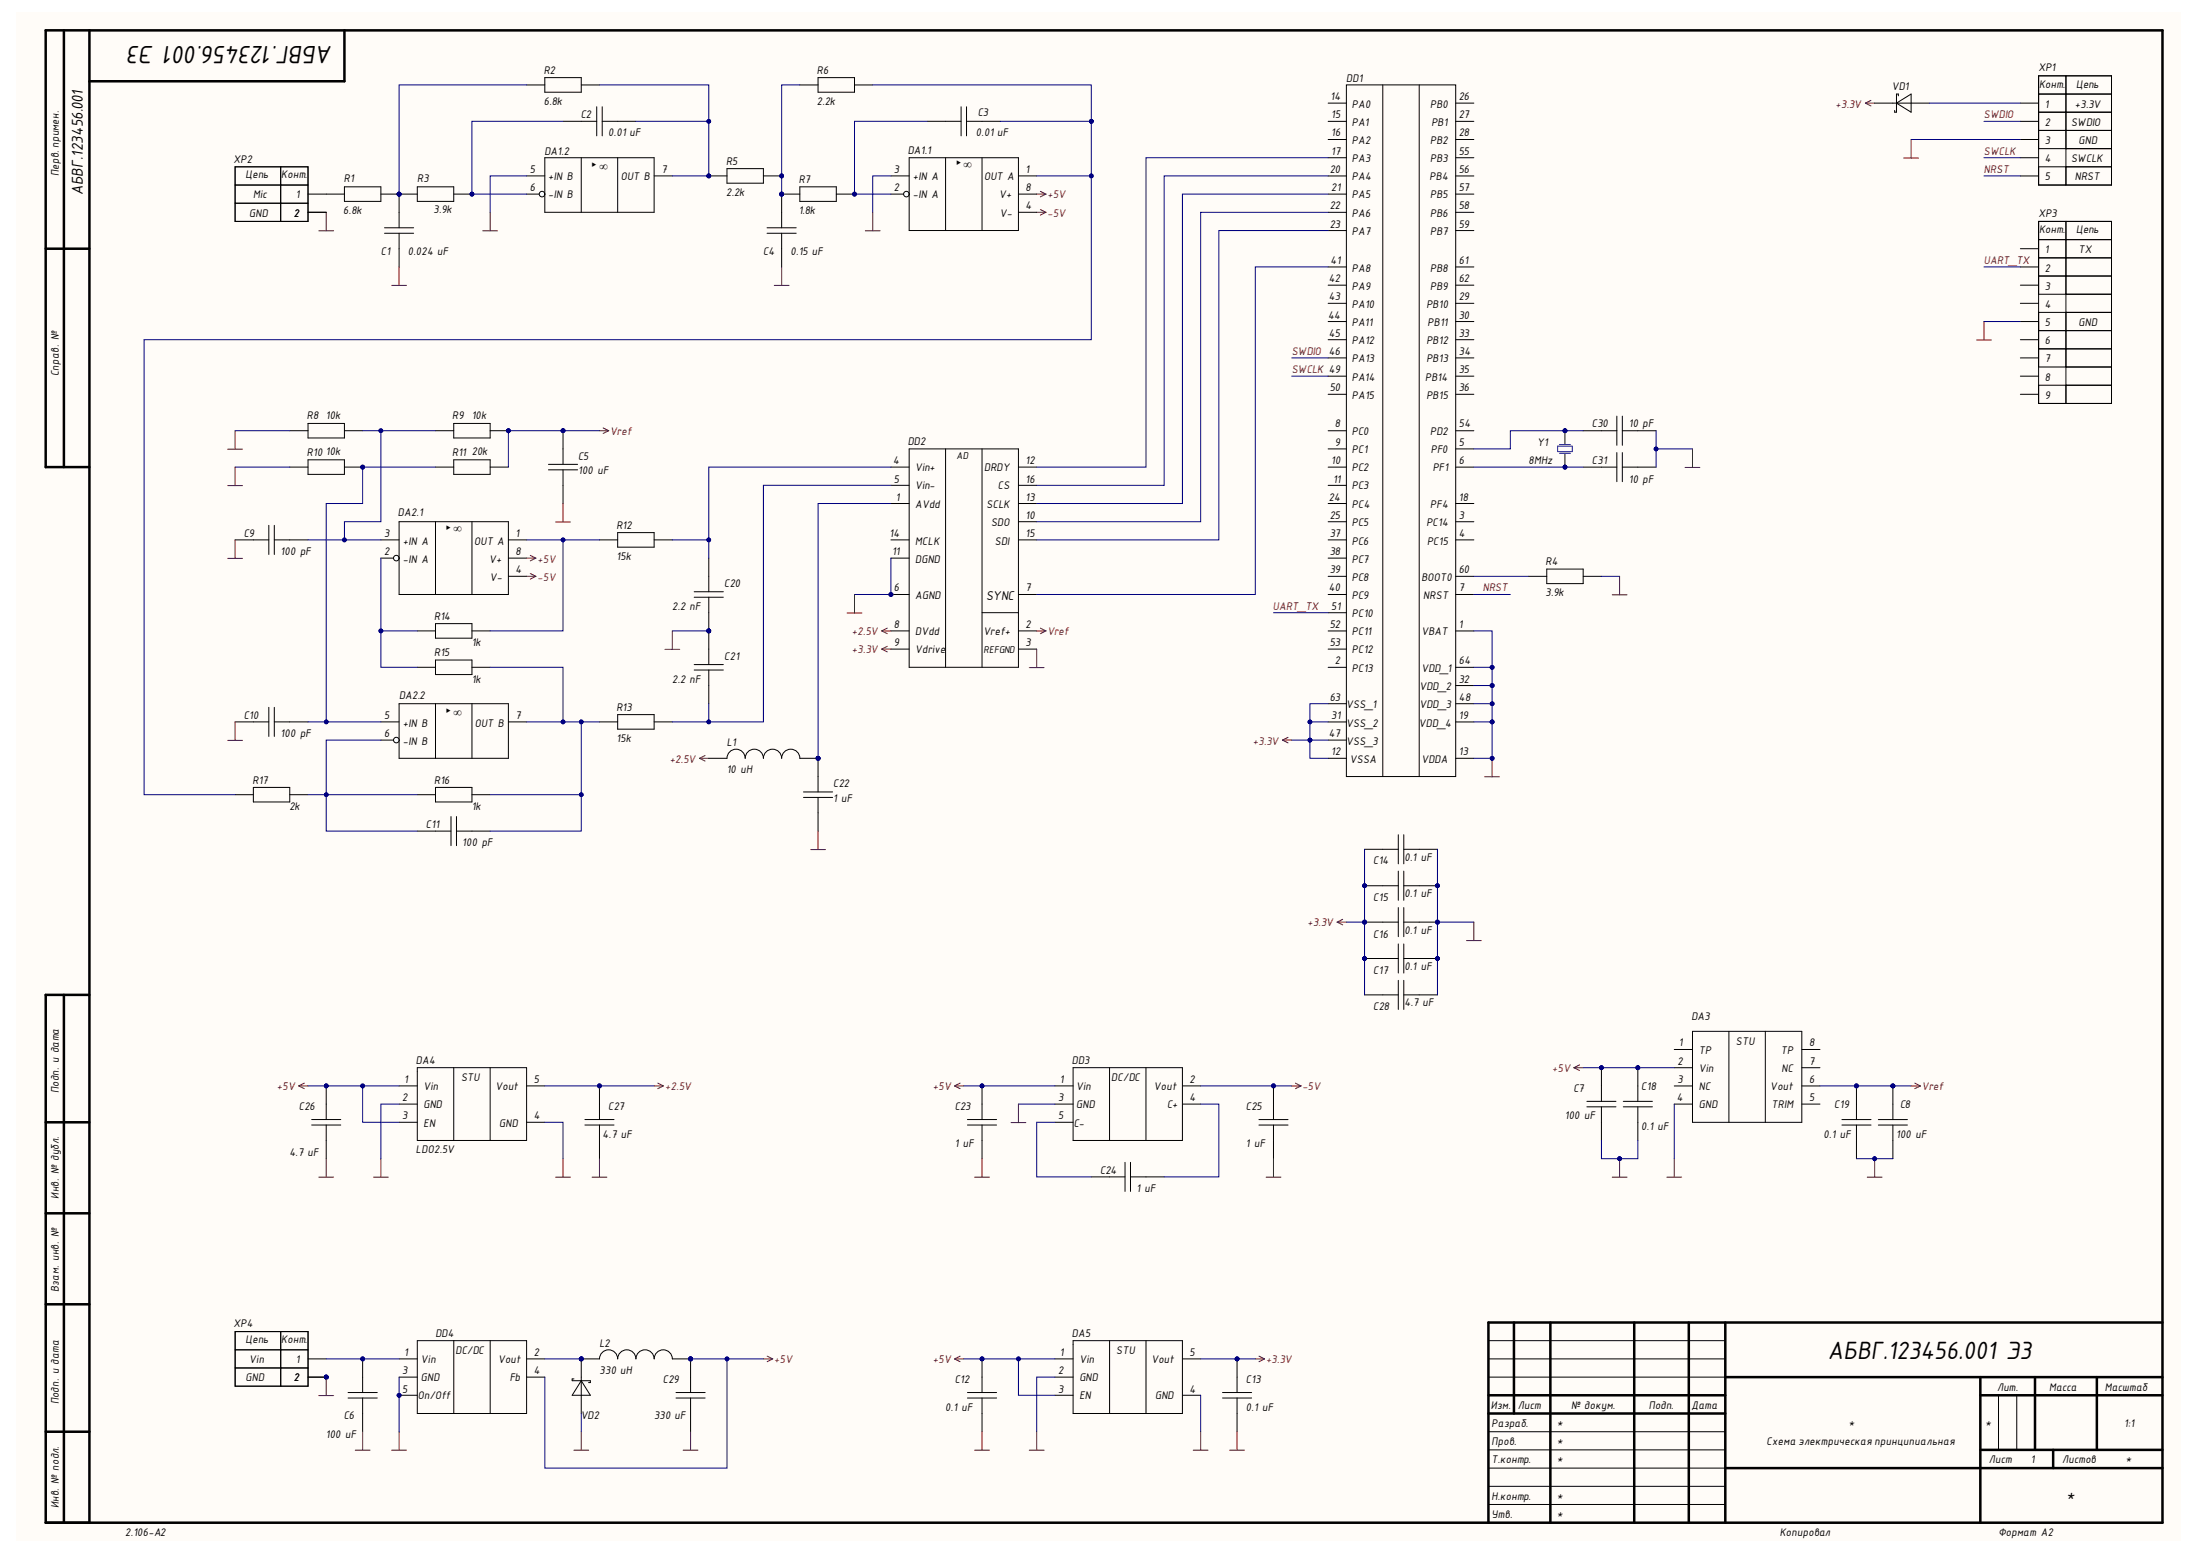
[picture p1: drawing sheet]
# Altium project KP_Fedorov_SM5-71B.PrjPcb
1 sheet, 66 parts. Net scope: global (net labels, ports and power ports of the same name join across sheets).
Board file: KP_Fedorov_SM5-71B.PcbDoc

## Sheet KP_Fedorov_SM5-71B.SchDoc
size 594 x 420 mm; ApprovedBy: Глазков; CheckedBy: Глазков; Address1: Address1; Address2: Address2; Address3: Address3; Address4: Address4; DocumentNumber: АБВГ.123456.001 Э3; SheetTotal: 1; DocumentType: Схема электрическая принципиальная; FirstReferrence: АБВГ.123456.001; DevelopedBy: Сафронов

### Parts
C1  0.024 uF  [0805 Capicator]
C2  0.01 uF  [0805 Capicator]
C3  0.01 uF  [0805 Capicator]
C4  0.15 uF  [0805 Capicator]
C5  100 uF  [0805 Capicator]
C6  100 uF  [0805 Capicator]
C7  100 uF  [0805 Capicator]
C8  100 uF  [0805 Capicator]
C9  100 pF  [0805 Capicator]
C10  100 pF  [0805 Capicator]
C11  100 pF  [0805 Capicator]
C12  0.1 uF  [0805 Capicator]
C13  0.1 uF  [0805 Capicator]
C14  0.1 uF  [0805 Capicator]
C15  0.1 uF  [0805 Capicator]
C16  0.1 uF  [0805 Capicator]
C17  0.1 uF  [0805 Capicator]
C18  0.1 uF  [0805 Capicator]
C19  0.1 uF  [0805 Capicator]
C20  2.2 nF  [0805 Capicator]
C21  2.2 nF  [0805 Capicator]
C22  1 uF  [0805 Capicator]
C23  1 uF  [0805 Capicator]
C24  1 uF  [0805 Capicator]
C25  1 uF  [0805 Capicator]
C26  4.7 uF  [0805 Capicator]
C27  4.7 uF  [0805 Capicator]
C28  4.7 uF  [0805 Capicator]
C29  330 uF  [0805 Capicator]
C30  10 pF  [0805 Capicator]
C31  10 pF  [0805 Capicator]
DA1  AD8502  [SOT-23-8]  (value not drawn)  (parts A,B of 2)
DA2  AD8502  [SOT-23-8]  (value not drawn)  (parts A,B of 2)
DA3  LDO  [SOIC-8]  (value not drawn)
DA4  LDO2.5V  [SOT-23-5]
DA5  LDO3.3V  [SOT-23-5]  (value not drawn)
DD1  STM32F303RCT7  [LQFP64]  (value not drawn)
DD2  24bit 128k  [TSSOP-16]  (value not drawn)
DD3  DC/DC inv  [SOT-23-5]  (value not drawn)
DD4  DC/DC  [TO-263-5L]  (value not drawn)
L1  10 uH  [0805 Inductor]
L2  330 uH  [0805 Inductor]
R1  6.8k  [0805 Resistor]
R2  6.8k  [0805 Resistor]
R3  3.9k  [0805 Resistor]
R4  3.9k  [0805 Resistor]
R5  2.2k  [0805 Resistor]
R6  2.2k  [0805 Resistor]
R7  1.8k  [0805 Resistor]
R8  10k  [0805 Resistor]
R9  10k  [0805 Resistor]
R10  10k  [0805 Resistor]
R11  20k  [0805 Resistor]
R12  15k  [0805 Resistor]
R13  15k  [0805 Resistor]
R14  1k  [0805 Resistor]
R15  1k  [0805 Resistor]
R16  1k  [0805 Resistor]
R17  2k  [0805 Resistor]
VD1  MBR0520LT1G  [sod-123 - duplicate]  (value not drawn)
VD2  MBR0520LT1G  [sod-123 - duplicate]  (value not drawn)
XP1  PLS-5  [PBS 5x1]  (value not drawn)
XP2  PBS2  [PBS 2x1]  (value not drawn)
XP3  SCNM9FM2MBK  [DB9]  (value not drawn)
XP4  PBS2  [PBS 2x1]  (value not drawn)
Y1  8MHz  [R38]

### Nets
+2.5V: C27.1 DA4.5(Vout) DD2.8(DVdd) L1.1
+3.3V: C13.1 C14.1 C15.1 C16.1 C17.1 C28.1 DA5.5(Vout) DD1.12(VSSA) DD1.31(VSS_2) DD1.47(VSS_3) DD1.63(VSS_1) DD2.9(Vdrive) VD1.2
+5V: C7.1 C12.1 C18.1 C23.1 C26.1 C29.1 DA1.8(V+) DA2.8(V+) DA3.2(Vin) DA4.1(Vin) DA4.3(EN) DA5.1(Vin) DA5.3(EN) DD3.1(Vin) DD4.4(Fb) L2.2
-5V: C25.1 DA1.4(V-) DA2.4(V-) DD3.2(Vout)
GND: C1.2 C4.1 C5.2 C6.2 C7.2 C8.1 C9.1 C10.1 C12.2 C13.2 C14.2 C15.2 C16.2 C17.2 C18.2 C19.1 C20.1 C21.2 C22.1 C23.2 C25.2 C26.2 C27.2 C28.2 C29.2 C30.2 C31.2 DA1.3(+IN_A) DA1.5(+IN_B) DA3.4(GND) DA4.2(GND) DA4.4(GND) DA5.2(GND) DA5.4(GND) DD1.1(VBAT) DD1.13(VDDA) DD1.19(VDD_4) DD1.32(VDD_2) DD1.48(VDD_3) DD1.64(VDD_1) DD2.3(REFGND) DD2.6(AGND) DD2.11(DGND) DD3.3(GND) DD4.3(GND) DD4.5(On/Off) R4.2 R8.1 R10.1 VD2.1 XP1.3 XP2.2 XP3.5 XP4.2
Vref: C5.1 C8.2 C19.2 DA3.6(Vout) DD2.2(Vref+) R9.2 R11.2
NRST: DD1.7(NRST) XP1.5
SWCLK: DD1.49(PA14) XP1.4
SWDIO: DD1.46(PA13) XP1.2
UART_TX: DD1.51(PC10) XP3.2
NetC1_1: C1.1 R1.2 R2.1 R3.1
NetC2_1: C2.1 DA1.6(-IN_B) R3.2
NetC2_2: C2.2 DA1.7(OUT_B) R2.2 R5.2
NetC3_1: C3.1 DA1.2(-IN_A) R7.1
NetC3_2: C3.2 DA1.1(OUT_A) R6.2 R17.1
NetC4_2: C4.2 R5.1 R6.1 R7.2
NetC6_1: C6.1 DD4.1(Vin) XP4.1
NetC9_2: C9.2 DA2.3(+IN_A) R8.2 R9.1
NetC10_2: C10.2 DA2.5(+IN_B) R10.2 R11.1
NetC11_1: C11.1 DA2.6(-IN_B) R16.1 R17.2
NetC11_2: C11.2 DA2.7(OUT_B) R13.1 R15.2 R16.2
NetC20_2: C20.2 DD2.4(Vin+) R12.2
NetC21_1: C21.1 DD2.5(Vin-) R13.2
NetC22_2: C22.2 DD2.1(AVdd) L1.2
NetC24_1: C24.1 DD3.5(C-)
NetC24_2: C24.2 DD3.4(C+)
NetC30_1: C30.1 DD1.5(PF0) Y1.1
NetC31_1: C31.1 DD1.6(PF1) Y1.2
NetDA2_1: DA2.1(OUT_A) R12.1 R14.2
NetDA2_2: DA2.2(-IN_A) R14.1 R15.1
NetDD1_17: DD1.17(PA3) DD2.12(DRDY)
NetDD1_20: DD1.20(PA4) DD2.16(CS)
NetDD1_21: DD1.21(PA5) DD2.13(SCLK)
NetDD1_22: DD1.22(PA6) DD2.10(SDO)
NetDD1_23: DD1.23(PA7) DD2.15(SDI)
NetDD1_41: DD1.41(PA8) DD2.7(SYNC)
NetDD1_60: DD1.60(BOOT0) R4.1
NetDD4_2: DD4.2(Vout) L2.1 VD2.2
NetR1_1: R1.1 XP2.1
NetVD1_1: VD1.1 XP1.1

Not connected (* = marked no-connect by the designer): DA3 1(TP) 3(NC) 5(TRIM) 7(NC) 8(TP); DD1 2(PC13) 3(PC14) 4(PC15) 8(PC0) 9(PC1) 10(PC2) 11(PC3) 14(PA0) 15(PA1) 16(PA2) 18(PF4) 24(PC4) 25(PC5) 26(PB0) 27(PB1) 28(PB2) 29(PB10) 30(PB11) 33(PB12) 34(PB13) 35(PB14) 36(PB15) 37(PC6) 38(PC7) 39(PC8) 40(PC9) 42(PA9) 43(PA10) 44(PA11) 45(PA12) 50(PA15) 52(PC11) 53(PC12) 54(PD2) 55(PB3) 56(PB4) 57(PB5) 58(PB6) 59(PB7) 61(PB8) 62(PB9); DD2 14(MCLK); XP3 1 3 4 6 7 8 9

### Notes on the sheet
- (near XP1) SWDIO
- (near XP1) +3.3V
- (near XP1) SWCLK
- GND
- (near XP2) Mic
- (near XP1) NRST
- TX
- Vin
- Модуль обработки аудио сигнала
- группа СМ5-71Б
- кафедра СМ5
- МГТУ им. Н.Э.Баумана
